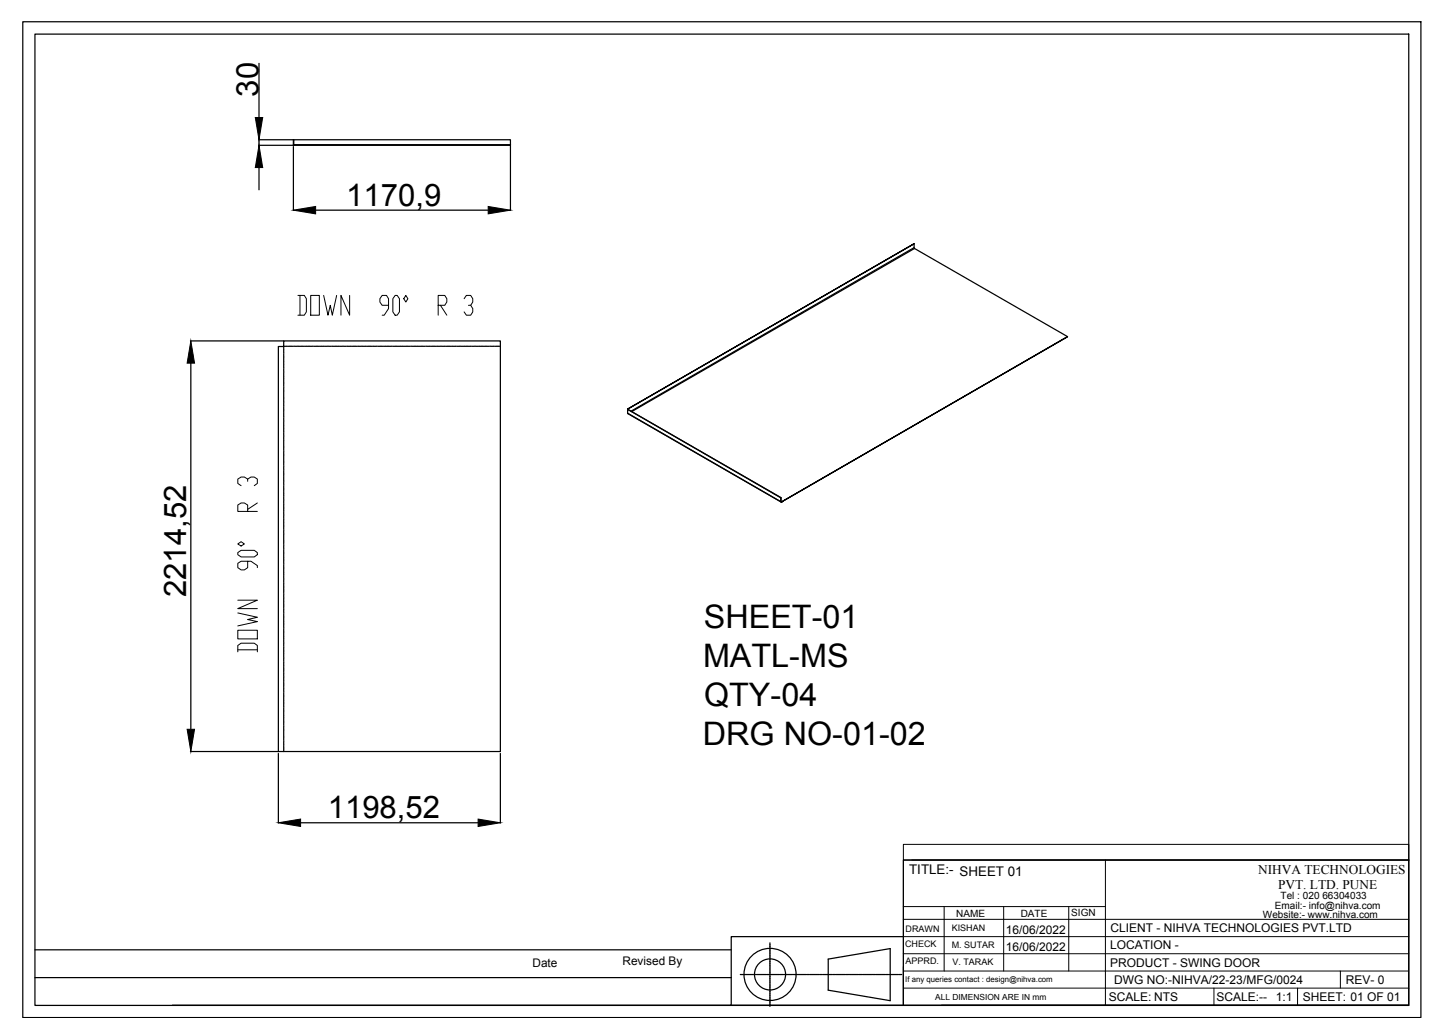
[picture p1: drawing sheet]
<svg xmlns="http://www.w3.org/2000/svg" width="297mm" height="210mm" viewBox="0 0 297 210" stroke-linecap="round" stroke-linejoin="round" font-family="sans-serif">
<!-- layer: 0 -->
<g fill="none" stroke="#000" stroke-width=".25">
<path d="M4.7 4.5h287.4v204.7h-287.4zM7.2 7h282.4v199.7h-282.4zM53.2 13v11.2M53.2 29.9h7.1M53.2 28.7h7.1M53.2 28.7v1.2M53.2 34.4v4.6M60.3 28.7l.1 1zM60.3 30.1v13.2M60.4 29.7v.2h44.5v-.2M60.4 29.7v-1h44.5v1M60.4 29.7h44.5"/>
<path d="M60.4 29.8l-.1-.1 .1 .2M104.9 29.9v13.4M64.9 43.2h35.5M187.9 50.1v.8l-58.2 33.6M187.9 50.9l.1 .2M39.1 70.1h19.2M39.2 74.7v75.2M58.3 71.2v.5M58.3 71.8v.1M58.3 72v.5M58.3 72.5v.1M58.3 72.8v.4"/>
<path d="M58.3 73.3v.1M58.3 73.5v.5M58.3 74.1v.1M58.3 74.3v.5M58.3 74.9v.1M58.3 75v.6M58.3 75.6v.1M58.3 75.8v.5M58.3 76.4v.1M58.3 76.6v.5M58.3 77.2v.1M58.3 77.4v.5"/>
<path d="M58.3 78h.1M58.3 78.2v.4M58.3 78.7v.2M58.3 78.9v.5M58.3 79.5v.1M58.3 79.7v.5M58.3 71.2h.5M58.9 71.2h.1M59.1 71.2h.4M59.6 71.2h.2M59.8 71.2h.5M60.4 71.2h.1"/>
<path d="M60.6 71.2h.5M61.2 71.2h.1M61.4 71.2h.5M62 71.2h.1M62.2 71.2h.4M62.8 71.2h.1M62.9 71.2h.5M63.5 71.2h.1M63.7 71.2h.5M64.3 71.2h.1M64.5 71.2h.5M65.1 71.2h.1"/>
<path d="M65.3 71.2h.4M65.9 71.2h.1M66 71.2h.5M66.6 71.2h.1M66.8 71.2h.5M67.4 71.2h.1M67.6 71.2h.5M68.2 71.2h.1M68.4 71.2h.5M68.9 71.2h.1M69.1 71.2h.5M69.7 71.2h.1"/>
<path d="M69.9 71.2h.5M70.5 71.2h.1M70.7 71.2h.4M71.3 71.2h.1M71.4 71.2h.6M72 71.2h.1M72.2 71.2h.5M72.8 71.2h.1M73 71.2h.5M73.6 71.2h.1M73.8 71.2h.5M74.4 71.2h.1"/>
<path d="M74.5 71.2h.5M75.1 71.2h.1M75.3 71.2h.5M75.9 71.2h.1M76.1 71.2h.5M76.7 71.2h.1M76.9 71.2h.5M77.5 71.2h.1M77.7 71.2h.4M78.2 71.2h.1M78.4 71.2h.5M79 71.2h.1"/>
<path d="M79.2 71.2h.5M79.8 71.2h.1M80 71.2h.5M80.5 71.2h.1M80.8 71.2h.4M81.3 71.2h.1M81.5 71.2h.5M82.1 71.2h.1M82.3 71.2h.5M82.9 71.2h.1M83.1 71.2h.5M83.6 71.2h.2"/>
<path d="M83.8 71.2h.5M84.4 71.2h.1M84.6 71.2h.5M85.2 71.2h.1M85.4 71.2h.5M86 71.2h.1M86.2 71.2h.4M86.7 71.2h.2M86.9 71.2h.5M87.5 71.2h.1M87.7 71.2h.5M88.3 71.2h.1"/>
<path d="M88.5 71.2h.5M89.1 71.2h.1M89.3 71.2h.4M89.9 71.2h.1M90 71.2h.5M90.6 71.2h.1M90.8 71.2h.5M91.4 71.2h.1M91.6 71.2h.5M92.1 71.2h.2M92.4 71.2h.4M92.9 71.2h.1"/>
<path d="M93.1 71.2h.5M93.7 71.2h.1M93.9 71.2h.5M94.5 71.2h.1M94.7 71.2h.5M95.3 71.2h.1M95.4 71.2h.6M96 71.2h.1M96.2 71.2h.5M96.8 71.2h.1M97 71.2h.5M97.6 71.2h.1"/>
<path d="M97.8 71.2h.4M98.4 71.2h.1M98.5 71.2h.5M99.1 71.2h.1M99.3 71.2h.5M99.9 71.2h.1M100.1 71.2h.5M100.7 71.2h.1M100.9 71.2h.5M101.5 71.2h.1M101.7 71.2h.4M102.2 71.2h.1"/>
<path d="M102.4 71.2h.5M219.4 69.2l-31.4-18.1-58.1 33.5M58.3 80.3v.1M58.3 80.5v.5M58.3 81.1h.1M58.3 81.3v.4M58.3 81.8v.1M58.3 82v.5M58.3 82.6v.1M58.3 82.8v.5M58.3 83.4v.1M58.3 83.6v.5"/>
<path d="M58.3 84.1v.2M58.3 84.4v.4M58.3 84.9v.1M58.3 85.1v.5M58.3 85.7v.1M58.3 85.9v.5M58.3 86.5v.1M58.3 86.7v.5M58.3 87.3v.1M58.3 87.4v.6M58.3 88v.1M58.3 88.2v.5"/>
<path d="M58.3 88.8v.1M58.3 89v.5M58.3 89.6v.1M58.3 89.8v.4M58.3 90.4v.1M58.3 90.5v.5M58.3 91.1v.1M58.3 91.3v.5M58.3 91.9v.1M58.3 92.1v.5M58.3 92.7v.1M58.3 92.9v.5"/>
<path d="M58.3 93.5h.1M58.3 93.6v.5M58.3 94.2v.1M58.3 94.4v.5M58.3 95v.1M58.3 95.2v.5M58.3 95.8v.1M58.3 96v.5M58.3 96.5v.1M58.3 96.8v.4M58.3 97.3v.1M58.3 97.5v.5"/>
<path d="M58.3 98.1v.1M58.3 98.3v.5M58.3 98.9v.1M58.3 99v.6M58.3 99.6v.1M58.3 99.9v.4M129 84.1l31.5 18.2v.9l-31.5-18.3zM129 84.1l31.6 18.2-.1 .9M129 84.9l31.6 18.3M129 84.1l58.9-34zM58.3 100.4v.1M58.3 100.6v.5"/>
<path d="M58.3 101.2v.1M58.3 101.4v.5M58.3 102v.1M58.3 102.2v.4M58.3 102.7v.2M58.3 102.9v.5M58.3 103.5v.1M58.3 103.7v.5M58.3 104.3v.1M58.3 104.5v.5M58.3 105.1h.1M58.3 105.3v.4"/>
<path d="M58.3 105.8v.1M58.3 106v.5M58.3 106.6v.1M58.3 106.8v.5M58.3 107.4v.1M58.3 107.6v.5M58.3 108.1v.2M58.3 108.4v.4M58.3 109h.1M58.3 109.1v.5M58.3 109.7v.1M58.3 109.9v.5"/>
<path d="M58.3 110.5v.1M58.3 110.7v.5M58.3 111.2v.2M58.3 111.4v.5M58.3 112v.1M58.3 112.2v.5M58.3 112.8v.1M58.3 113v.5M58.3 113.6v.1M58.3 113.8v.4M58.3 114.4v.1M58.3 114.5v.5"/>
<path d="M58.3 115.1v.1M58.3 115.3v.5M58.3 115.9v.1M58.3 116.1v.5M58.3 116.7v.1M58.3 116.9v.4M58.3 117.5h.1M58.3 117.6v.5M58.3 118.2v.1M58.3 118.4v.5M58.3 119v.1M58.3 119.2v.5"/>
<path d="M58.3 119.8v.1M58.3 120v.5M160.6 102.3h-.1M160.6 103.1v.1M160.6 103.1l.1 .1M160.6 103.2h.1M160.6 103.2l58.8-34zM58.3 120.6h.1M58.3 120.7v.5M58.3 121.3v.1M58.3 121.5v.5M58.3 122.1v.1"/>
<path d="M58.3 122.3v.5M58.3 122.9v.1M58.3 123v.6M58.3 123.6v.1M58.3 123.9v.4M58.3 124.4v.1M58.3 124.6v.5M58.3 125.2v.1M58.3 125.4v.5M58.3 126v.1M58.3 126.2v.4M58.3 126.7v.2"/>
<path d="M58.3 126.9v.5M58.3 127.5v.1M58.3 127.7v.5M58.3 128.3v.1M58.3 128.5v.5M58.3 129.1h.1M58.3 129.3v.4M58.3 129.8v.1M58.3 130v.5M58.3 130.6v.1M58.3 130.8v.5M58.3 131.4v.1"/>
<path d="M58.3 131.6v.5M58.3 132.2v.1M58.3 132.4v.4M58.3 133h.1M58.3 133.1v.5M58.3 133.7v.1M58.3 133.9v.5M58.3 134.5v.1M58.3 134.7v.5M58.3 135.2v.2M58.3 135.5v.4M58.3 136v.1"/>
<path d="M58.3 136.2v.5M58.3 136.8v.1M58.3 137v.5M58.3 137.6v.1M58.3 137.8v.4M58.3 138.4v.1M58.3 138.5v.6M58.3 139.1v.1M58.3 139.3v.5M58.3 139.9v.1M39.1 154.5h63.8v-84.4h-44.6v1.1h-1.1v83.3M57.2 154.9v14.3"/>
<path d="M58.3 140.1v.5M58.3 140.7v.1M58.3 140.9v.4M58.3 141.5h.1M58.3 141.6v.5M58.3 142.2v.1M58.3 142.4v.5M58.3 143v.1M58.3 143.2v.5M58.3 143.8v.1M58.3 144v.5M58.3 144.6h.1"/>
<path d="M58.3 144.7v.5M58.3 145.3v.1M58.3 145.5v.5M58.3 146.1v.1M58.3 146.3v.5M58.3 146.9v.1M58.3 147.1v.5M58.3 147.6v.1M58.3 147.9v.4M58.3 148.4v.1M58.3 148.6v.5M58.3 149.2v.1"/>
<path d="M58.3 149.4v.5M58.3 150v.1M58.3 150.1v.6M58.3 150.7v.1M58.3 150.9v.5M58.3 151.5v.1M58.3 151.7v.5M58.3 152.3v.1M58.3 152.5v.5M58.3 153.1h.1M58.3 153.3v.4M58.3 153.8v.2"/>
<path d="M58.3 154v.5M102.9 154.9v14.3M61.8 169.1h36.5M185.7 176.8h103.9v29.9h-103.9zM7.2 195.3h143.1M158.3 193.8v.3M158.3 194.2v1.9M158.3 196.2v.6M158.3 196.9v1.9M158.3 198.9v.6M158.3 199.6v1.9M170.3 197.2l12.7-2.2v10.7l-12.7-2.1z"/>
<path d="M185.7 192.6h-35.4v14.1h-114.9M7.2 201h143.1M150.3 206.7h35.4M152.2 200.3h.6M152.9 200.3h1.9M154.9 200.3h.6M155.6 200.3h2M157.6 200.3h.6M158.3 201.6v.6M158.3 202.3v1.9M158.3 204.3v.6M158.3 205v1.9"/>
<path d="M158.3 200.3h2M160.3 200.3h.6M161 200.3h2M163.1 200.3h.5M163.7 200.3h2M165.8 200.3h.6M166.4 200.3h2M168.5 200.3h.6M169.1 200.3h2M171.2 200.3h.6M171.9 200.3h1.9M173.9 200.3h.6"/>
<path d="M174.6 200.3h1.9M176.6 200.3h.6M177.3 200.3h1.9M179.3 200.3h.6M180 200.3h1.9M182 200.3h.6M182.7 200.3h1.9M184.7 200.3h.7M193.5 206.7h96.1"/>
<circle cx="158.3" cy="200.3" r="5.4"/>
<circle cx="158.3" cy="200.3" r="3.2"/>
</g>
<path d="M53.2 29.9l.8 4.5h-1.5zM52.5 24.2h1.5l-.8 4.5zM60.3 43.2l4.6-.8v1.6zM100.4 42.4l4.5 .8-4.5 .8zM39.2 70.1l.8 4.6h-1.5zM38.5 149.9h1.5l-.8 4.6zM57.2 169.1l4.6-.7v1.5zM98.3 168.4l4.6 .7-4.6 .8z" fill="#000" stroke="#000" stroke-width=".21"/>
<g fill="none" stroke="#000" stroke-width=".21">
<path d="M185.7 173.6h103.9v3.2h-103.9zM185.7 176.8v29.9M187.4 176.8h102.2M227.2 176.8v29.9M185.7 199.6h103.9M185.7 196.1h103.9M185.7 192.6h103.9M185.7 189h103.9M185.7 186.4h41.5M194.1 186.4v13.2M206.3 186.4v13.2M219.7 186.4v13.2"/>
<path d="M275.5 199.6v3.5M185.7 203.1h103.9M249.5 203.1v3.6M266.7 203.1v3.6"/>
</g>
<g font-size="7.5">
<text x="60" y="66">DOWN 90° R 3</text>
<text x="53.6" y="135.1" transform="rotate(-90 53.6 135.1)">DOWN 90° R 3</text>
</g>
<g font-size="6.7">
<text x="144.7" y="129.1">SHEET-01</text>
<text x="144.5" y="137.1">MATL-MS</text>
<text x="144.7" y="145.1">QTY-04</text>
<text x="144.5" y="153.2">DRG NO-01-02</text>
</g>
<g font-size="6.4">
<text x="53.1" y="19.8" transform="rotate(-90 53.1 19.8)">30</text>
<text x="71.2" y="42.3">1170,9</text>
<text x="38.3" y="122.8" transform="rotate(-90 38.3 122.8)">2214,52</text>
<text x="67.4" y="168.2">1198,52</text>
</g>
<g font-size="2.7">
<text x="186.9" y="179.8">TITLE:- SHEET 01</text>
<text x="258.6" y="179.7">NIHVA TECHNOLOGIES</text>
<text x="262.7" y="182.8">PVT. LTD. PUNE</text>
</g>
<g font-size="2.5">
<text x="206.7" y="191.9">16/06/2022</text>
<text x="228.2" y="191.6">CLIENT - NIHVA TECHNOLOGIES PVT.LTD</text>
<text x="206.8" y="195.4">16/06/2022</text>
<text x="228.2" y="195.2">LOCATION -</text>
<text x="228.2" y="198.7">PRODUCT - SWING DOOR</text>
<text x="229.1" y="202.2">DWG NO:-NIHVA/22-23/MFG/0024</text>
<text x="276.7" y="202.2">REV- 0</text>
<text x="227.9" y="205.8">SCALE: NTS</text>
<text x="250" y="205.8">SCALE:--</text>
<text x="262.2" y="205.8">1:1</text>
<text x="267.8" y="205.8">SHEET: 01 OF 01</text>
</g>
<g font-size="2.4">
<text x="109.5" y="198.7">Date</text>
<text x="128" y="198.4">Revised By</text>
</g>
<g font-size="2.1">
<text x="263.3" y="184.8">Tel : 020 66304033</text>
<text x="196.6" y="188.5">NAME</text>
<text x="209.8" y="188.6">DATE</text>
<text x="220.2" y="188.4">SIGN</text>
<text x="259.6" y="188.8">Website:- www.nihva.com</text>
<text x="262.1" y="186.9">Email:- info@nihva.com</text>
</g>
<g font-size="1.9">
<text x="186.2" y="191.5">DRAWN</text>
<text x="195.7" y="191.5">KISHAN</text>
<text x="186" y="194.7">CHECK</text>
<text x="195.7" y="195">M. SUTAR</text>
<text x="186.2" y="198.2">APPRD.</text>
<text x="195.8" y="198.5">V. TARAK</text>
</g>
<text font-size="1.7" x="192.2" y="205.5">ALL DIMENSION ARE IN mm</text>
<text font-size="1.6" x="186.1" y="201.8">If any queries contact : design@nihva.com</text>
</svg>
